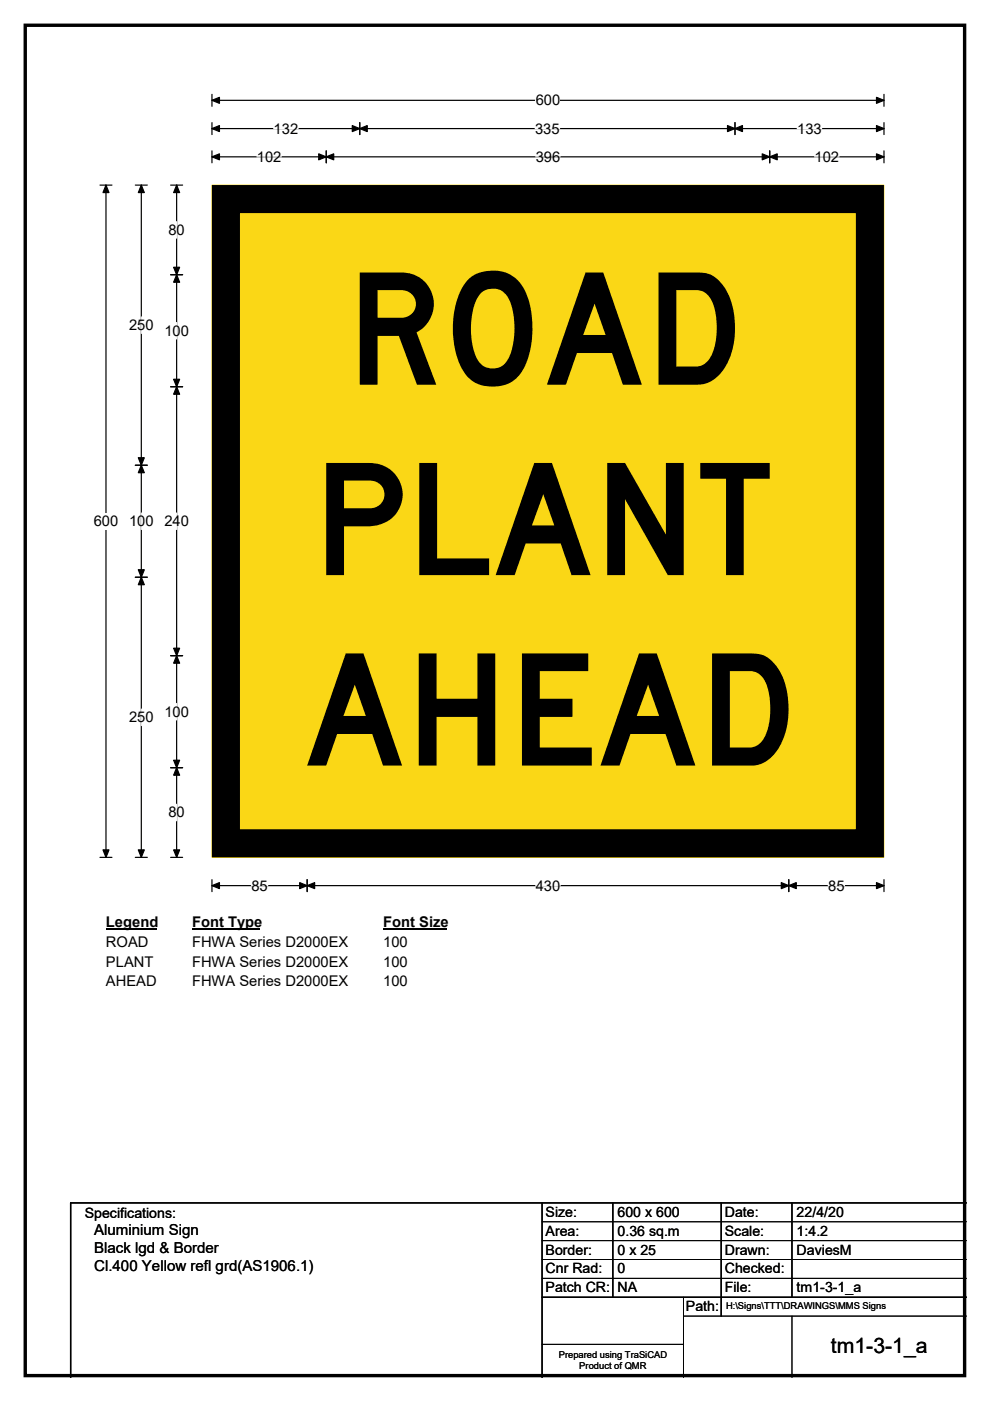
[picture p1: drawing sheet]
<svg xmlns="http://www.w3.org/2000/svg" width="210mm" height="297mm" viewBox="0 0 210 297" stroke-linecap="round" stroke-linejoin="round" font-family="sans-serif">
<path d="M5.4 5.4h199.2v286.3h-199.2z" fill="none" stroke="#000" stroke-width=".72"/>
<path d="M45 21.3h142.5M45 20v2.5M187.5 20v2.5" fill="none" stroke="#000" stroke-width=".25"/>
<path d="M45 21.3l1.5-.7v1.3zM185.9 20.6l1.6 .7-1.6 .6z" fill="#000" stroke="#000" stroke-width=".25"/>
<path d="M113.6 19.5h5.2v3.5h-5.2z" fill="#fff"/>
<g fill="none" stroke="#000" stroke-width=".25">
<path d="M21.2 39.2h2.5M22.5 39.2v142.6M45 27.3h142.5M45 26v2.5M45 32v2.5M45 33.3h142.5M69.2 32v2.5M76.3 26v2.5M155.9 26v2.5M163.3 32v2.5M187.5 26v2.5M187.5 32v2.5"/>
<path d="M21.2 181.8h2.5M45 186.5v2.5M45 187.8h142.5M65.2 186.5v2.5M167.3 186.5v2.5M187.5 186.5v2.5"/>
</g>
<g fill="#000" stroke="#000" stroke-width=".25">
<path d="M22.5 39.2l.6 1.6h-1.3zM45 27.3l1.5-.7v1.3zM45 33.3l1.5-.7v1.3zM69.2 33.3l1.6-.7v1.3zM67.6 32.6l1.6 .7-1.6 .6zM76.3 27.3l1.6-.7v1.3zM74.7 26.6l1.6 .7-1.6 .6zM154.3 26.6l1.6 .7-1.6 .6zM155.9 27.3l1.6-.7v1.3zM161.7 32.6l1.6 .7-1.6 .6zM163.3 33.3l1.5-.7v1.3zM185.9 26.6l1.6 .7-1.6 .6z"/>
<path d="M185.9 32.6l1.6 .7-1.6 .6zM21.8 180.2h1.3l-.6 1.6zM45 187.8l1.5-.7v1.3zM65.2 187.8l1.5-.7v1.3zM63.6 187.1l1.6 .7-1.6 .6zM165.7 187.1l1.6 .7-1.6 .6zM167.3 187.8l1.6-.7v1.3zM185.9 187.1l1.6 .7-1.6 .6z"/>
</g>
<path d="M54.5 33.3h5.2M58 27.3h5.2M113.5 27.3h5.2M113.6 33.3h5.2M169.1 27.3h5.2M172.8 33.3h5.2M53.3 187.8h3.5M113.6 187.8h5.2M175.7 187.8h3.4" fill="none" stroke="#fff" stroke-width=".25"/>
<path d="M19.9 108.8h5.2v3.5h-5.2z" fill="#fff"/>
<path d="M28.7 39.2h2.5M30 39.2v142.6M36.2 39.2h2.5M37.5 39.2v142.6M36.2 58.3h2.5M28.7 98.6h2.5M36.2 82h2.5M28.7 122.4h2.5M36.2 139h2.5M36.2 162.8h2.5M28.7 181.8h2.5M36.2 181.8h2.5" fill="none" stroke="#000" stroke-width=".25"/>
<g fill="#000" stroke="#000" stroke-width=".25">
<path d="M30 39.2l.6 1.6h-1.3zM37.5 39.2l.6 1.6h-1.3zM37.5 58.3l.6 1.5h-1.3zM36.8 56.7h1.3l-.6 1.6zM30 98.6l.6 1.6h-1.3zM29.3 97h1.3l-.6 1.6zM36.8 80.4h1.3l-.6 1.6zM37.5 82l.6 1.6h-1.3zM29.3 120.8h1.3l-.6 1.6zM30 122.4l.6 1.6h-1.3zM36.8 137.4h1.3l-.6 1.6zM37.5 139l.6 1.6h-1.3z"/>
<path d="M36.8 161.2h1.3l-.6 1.6zM37.5 162.8l.6 1.6h-1.3zM29.3 180.2h1.3l-.6 1.6zM36.8 180.2h1.3l-.6 1.6z"/>
</g>
<path d="M37.5 47v3.5M30 67.2v3.5M37.5 68.4v3.5M30 108.8v3.5M37.5 108.8v3.5M30 150.3v3.5M37.5 149.1v3.6M37.5 170.5v3.5" fill="none" stroke="#fff" stroke-width=".25"/>
<path d="M22.5 193.8h10.7v3.5h-10.7z" fill="#fff"/>
<path d="M22.5 197.1h10.7" fill="none" stroke="#000" stroke-width=".32"/>
<path d="M40.7 193.8h14.4v3.5h-14.4z" fill="#fff"/>
<path d="M40.7 197.1h14.4" fill="none" stroke="#000" stroke-width=".32"/>
<path d="M81.3 193.8h13.4v3.5h-13.4z" fill="#fff"/>
<path d="M81.3 197.1h13.4" fill="none" stroke="#000" stroke-width=".32"/>
<g fill="#fff">
<path d="M22.5 198h9v3.4h-9z"/>
<path d="M40.7 198h33.1v3.4h-33.1z"/>
<path d="M81.3 198h5.2v3.4h-5.2z"/>
<path d="M22.5 202.1h10v3.5h-10z"/>
<path d="M40.7 202.1h33.1v3.5h-33.1z"/>
<path d="M81.3 202.1h5.2v3.5h-5.2z"/>
<path d="M22.4 206.3h10.8v3.5h-10.8z"/>
<path d="M40.7 206.3h33.1v3.5h-33.1z"/>
<path d="M81.3 206.3h5.2v3.5h-5.2z"/>
</g>
<path d="M45 39.3h142.5v142.5h-142.5z" fill="#fad716"/>
<path d="M45 39.2h142.5v142.6h-142.5z" fill="none" stroke="#fad716" stroke-width=".21"/>
<path d="M47.9 42.2h136.6v136.6h-136.6z" fill="none" stroke="#000" stroke-width="5.9"/>
<path d="M115 255v37M130 255v20M153 255v24M168 255v20M205 255h-190v37M115 275h90" fill="none" stroke="#000" stroke-width=".3"/>
<path d="M115 259h90M115 263h90M115 267h90M115 271h90M145 279h60M145 275v17M168 279v13M115 285h30" fill="none" stroke="#000" stroke-width=".21"/>
<g font-size="33">
<text x="73.5" y="81.6">ROAD</text>
<text x="66.4" y="121.9">PLANT</text>
<text x="64.5" y="162.3">AHEAD</text>
</g>
<text font-size="4.5" x="176.2" y="286.9">tm1-3-1_a</text>
<g font-size="3.2">
<text x="20" y="261.9">Aluminium Sign</text>
<text x="20" y="265.7">Black lgd &amp; Border</text>
<text x="20" y="269.6">Cl.400 Yellow refl grd(AS1906.1)</text>
</g>
<g font-size="3.1">
<text x="113.6" y="22.3">600</text>
<text x="58" y="28.3">132</text>
<text x="113.5" y="28.3">335</text>
<text x="169.1" y="28.3">133</text>
<text x="54.5" y="34.3">102</text>
<text x="113.6" y="34.3">396</text>
<text x="172.8" y="34.3">102</text>
<text x="35.7" y="49.8">80</text>
<text x="27.4" y="70">250</text>
<text x="34.9" y="71.2">100</text>
<text x="19.9" y="111.6">600</text>
<text x="27.4" y="111.5">100</text>
<text x="34.9" y="111.5">240</text>
<text x="27.4" y="153.1">250</text>
<text x="34.9" y="151.9">100</text>
<text x="35.7" y="173.3">80</text>
<text x="53.3" y="188.8">85</text>
<text x="113.6" y="188.8">430</text>
<text x="175.7" y="188.8">85</text>
<text x="22.5" y="196.6">Legend</text>
<text x="40.7" y="196.6">Font Type</text>
<text x="81.3" y="196.6">Font Size</text>
<text x="22.5" y="200.7">ROAD</text>
<text x="40.7" y="200.7">FHWA Series D2000EX</text>
<text x="81.3" y="200.7">100</text>
<text x="22.5" y="204.9">PLANT</text>
<text x="22.5" y="209.1">AHEAD</text>
<text x="40.7" y="204.9">FHWA Series D2000EX</text>
<text x="40.7" y="209.1">FHWA Series D2000EX</text>
<text x="81.3" y="204.9">100</text>
<text x="81.3" y="209.1">100</text>
</g>
<g font-size="3">
<text x="115.7" y="258">Size:</text>
<text x="131" y="258">600 x 600</text>
<text x="153.7" y="258">Date:</text>
<text x="169" y="258">22/4/20</text>
<text x="18" y="258.2">Specifications:</text>
<text x="115.7" y="262">Area:</text>
<text x="131" y="262">0.36 sq.m</text>
<text x="153.7" y="262">Scale:</text>
<text x="169" y="262">1:4.2</text>
<text x="115.7" y="266">Border:</text>
<text x="115.7" y="270">Cnr Rad:</text>
<text x="131" y="266">0 x 25</text>
<text x="131" y="270">0</text>
<text x="153.7" y="266">Drawn:</text>
<text x="153.7" y="270">Checked:</text>
<text x="169" y="266">DaviesM</text>
<text x="115.7" y="274">Patch CR:</text>
<text x="131" y="274">NA</text>
<text x="153.7" y="274">File:</text>
<text x="169" y="274">tm1-3-1_a</text>
<text x="145.5" y="278">Path:</text>
</g>
<g font-size="2">
<text x="154" y="277.6">H:\Signs\TTT\DRAWINGS\MMS Signs</text>
<text x="118.5" y="287.8">Prepared using TraSiCAD</text>
<text x="122.9" y="290.2">Product of QMR</text>
</g>
</svg>
